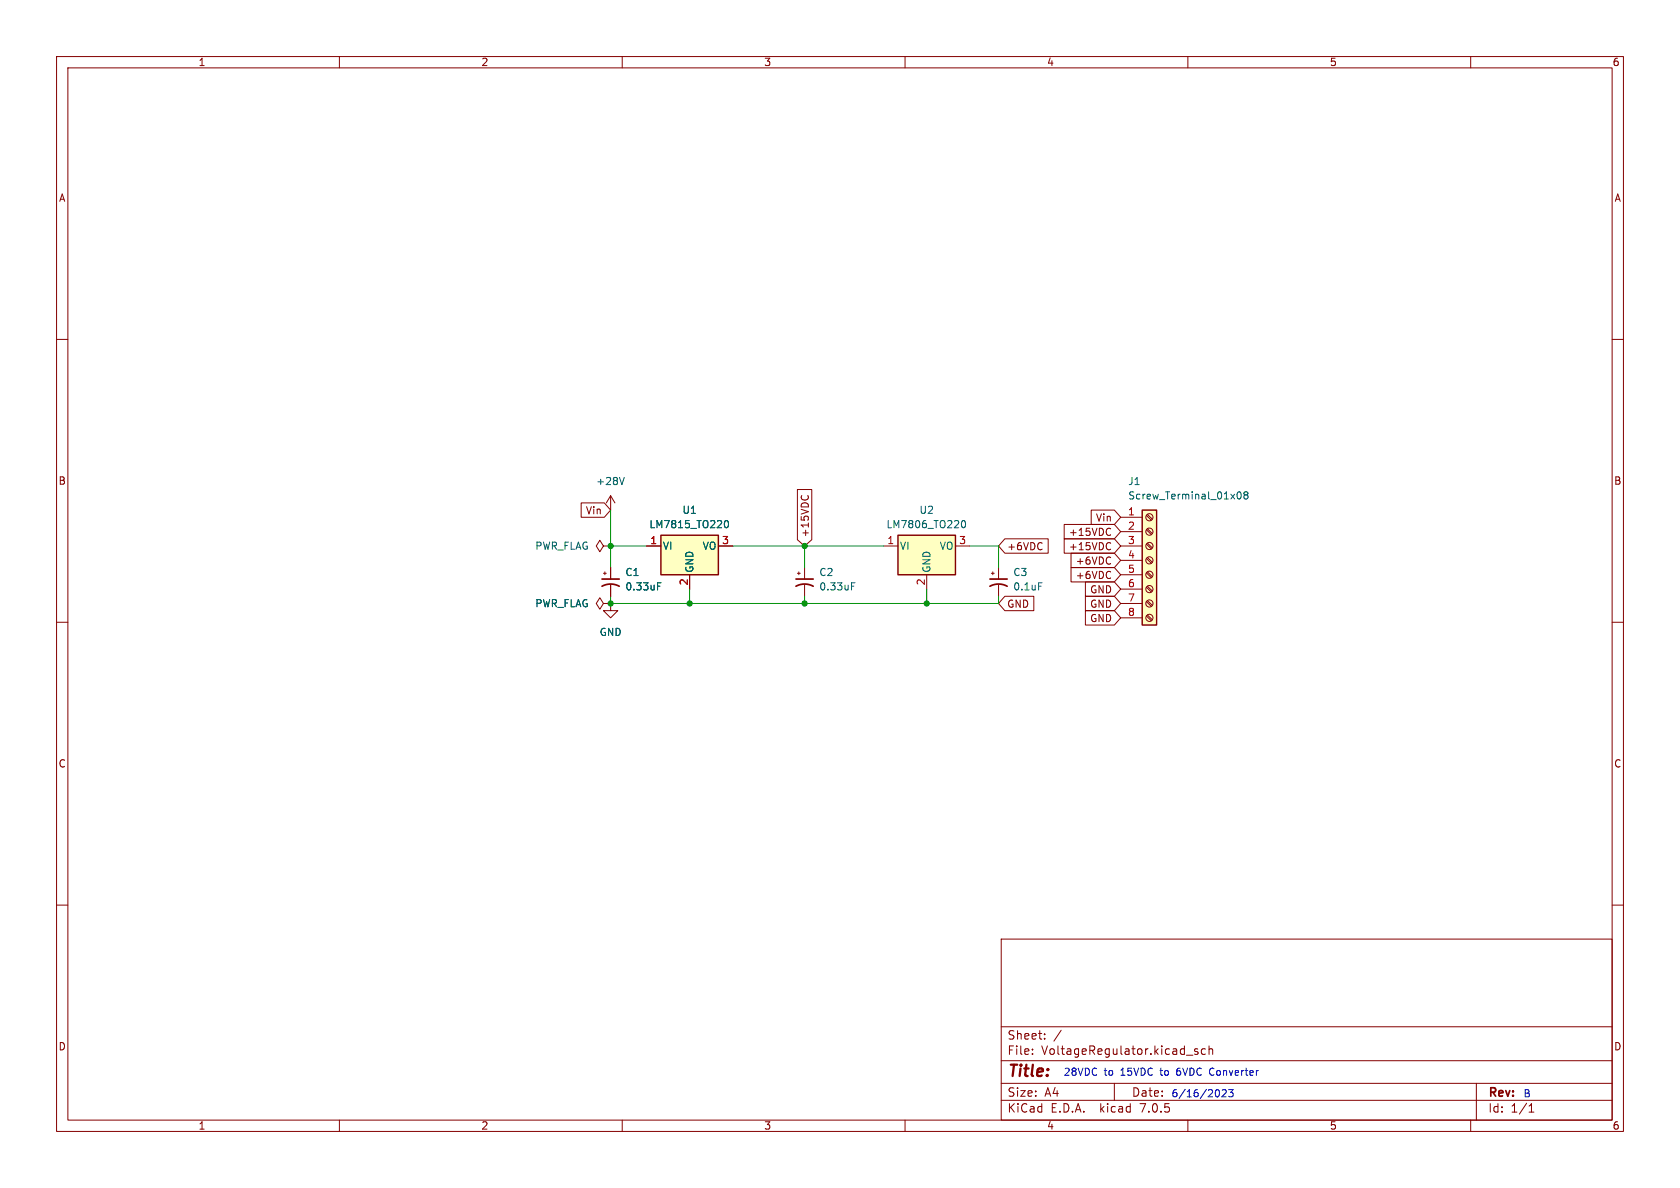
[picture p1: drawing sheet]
<svg xmlns="http://www.w3.org/2000/svg" width="297mm" height="210mm" viewBox="0 0 297 210" stroke-linecap="round" stroke-linejoin="round" font-family="sans-serif">
<g fill="none" stroke="#840000" stroke-width=".18">
<path d="M10 10h277v190h-277zM12 12h273v186h-273zM60 10v2M110 10v2M160 10v2M210 10v2M260 10v2M10 60h2M285 60h2M102.7 88.9h4.1l1.1 1.3-1.1 1.2h-4.1zM106.7 96.5l-.7-1-.6 1 .6 1 .7-1h1.2M107.9 96.5h.1"/>
<path d="M107.9 87.6v2.6M107.9 87.6l-.7 1.3M107.9 87.6l.8 1.3M114.3 96.5h2.5M127 96.5h2.5M141 86.5h2.5v8.9l-1.3 1.1-1.2-1.1zM141.8 87.6l-.2 .3M142.8 87.6l.1 .3M156.2 96.5h2.5M168.9 96.5h2.5M177.6 95.2h7.7v2.6h-7.7l-1.1-1.3zM188.1 92.7h8.9l1.1 1.3-1.1 1.3h-8.9z"/>
<path d="M188.1 95.2h8.9l1.1 1.3-1.1 1.3h-8.9zM189.3 97.8h7.7l1.1 1.3-1.1 1.2h-7.7zM192.9 90.2h4.1l1.1 1.2-1.1 1.3h-4.1zM196.1 93.4l.2 .1M196.1 95.9l.2 .1M196.3 94.5l-.2 .2M196.3 97.1l-.2 .1M198.1 91.4h3.8M198.1 94h3.8M198.1 96.5h3.8M198.1 99.1h3.8M202.7 98.7l.8 .9"/>
<path d="M202.7 96.2l.8 .8M202.7 93.6l.8 .9M202.7 91.1l.8 .8M202.8 98.6l.9 .8M202.8 96l.9 .9M202.8 93.5l.9 .8M202.8 90.9l.9 .9M10 110h2M106.7 106.7l-.7-1-.6 1 .6 1 .7-1h1.2M106.7 101.3h.5M106.9 101.1v.5M107.9 106.7v1.3h1.3l-1.3 1.2-1.2-1.2h1.2"/>
<path d="M107.9 106.7h.1M107.9 100.3v2.1M107.9 103.4v2M121.9 101.6v2.5M141 101.3h.5M141.2 101.1v.5M142.2 100.3v2.1M142.2 103.4v2M163.8 101.6v2.5M175.3 101.3h.5M175.5 101.1v.5M176.5 100.3v2.1"/>
<path d="M176.5 103.4v2M177.6 105.4h5.2v2.6h-5.2l-1.1-1.3zM189.3 100.3h7.7l1.1 1.3-1.1 1.3h-7.7zM191.9 105.4h5.1l1.1 1.3-1.1 1.3h-5.1zM191.9 102.9h5.1l1.1 1.2-1.1 1.3h-5.1zM191.9 107.9h5.1l1.1 1.3-1.1 1.3h-5.1zM198.1 101.6h3.8M198.1 104.1h3.8M198.1 106.7h3.8M198.1 109.2h3.8M202.7 108.9l.8 .8M202.7 106.3l.8 .9"/>
<path d="M202.7 103.8l.8 .8M202.7 101.3l.8 .8M202.8 108.7l.9 .9M202.8 106.2l.9 .8M202.8 103.6l.9 .9M202.8 101.1l.9 .8M285 110h2M10 160h2M285 160h2M177 166h108v32h-108zM60 198v2M110 198v2"/>
<path d="M160 198v2M177 194.5h108M177 191.5h108M177 187.5h108M177 181.5h108M182.5 186.3v.1M182.5 185.5v.1M184.7 183.6v.1M184.7 182.8v.1M187.6 182.1l-1.3 2M197 191.5v3M209.7 186.5h1.2"/>
<path d="M210 198v2M211.7 185.5l-.3-.1-.2 .2v.2l.5 .2v.3h-.5M213.1 185.5l-.4-.1-.3 .3v.4l.1 .2h.6M213.7 185.5l.3-.1 .3 .1 .1 .9M213.7 184.9v1.5M260 198v2M261 191.5v6.5M270.3 196.6h.9M270.3 195.5l.4-.4v1.5"/>
<circle cx="203.2" cy="99.1" r=".63"/>
<circle cx="203.2" cy="94" r=".63"/>
<circle cx="203.2" cy="96.5" r=".63"/>
<circle cx="203.2" cy="91.4" r=".63"/>
<circle cx="203.2" cy="109.2" r=".63"/>
<circle cx="203.2" cy="106.7" r=".63"/>
<circle cx="203.2" cy="101.6" r=".63"/>
<circle cx="203.2" cy="104.1" r=".63"/>
</g>
<path d="M106.4 103.6a3.2 3.2 0 0 1 3.1 0M106.4 102.4h3.1M140.7 103.6a3.2 3.2 0 0 1 3.1 0M140.7 102.4h3.1M175 103.6a3.2 3.2 0 0 1 3.1 0M175 102.4h3.1" fill="none" stroke="#840000" stroke-width=".3"/>
<path d="M110.4 84.4l-.5 1.3M128.1 92.5l.1-.4 .2-.1a.68 .68 0 0 1 .4 .7 .68 .68 0 0 1-.4 .6l-.2-.1-.1-.4M170 92.5l.1-.4 .2-.1a.68 .68 0 0 1 .4 .7 .68 .68 0 0 1-.4 .6l-.2-.1-.1-.4M218.9 87l.1-.1a.68 .68 0 0 1 .4 .7 .68 .68 0 0 1-.4 .6 .84 .84 0 0 1-.1-1.2zM220.1 87.5l-.2-.3 .2-.3h.3l.2 .3-.2 .3M220.1 87.5l-.2 .2 .1 .4 .1 .1 .4-.1 .1-.1v-.3l-.2-.2M220.1 87.5h.3M116.2 103.6h.5M116.2 103h.7M150.5 103.6h.5M150.5 103h.6M183.6 103h.6" fill="none" stroke="#006464" stroke-width=".18"/>
<g fill="#ffffc2" stroke="#ffffc2" stroke-width=".18">
<path d="M201.9 90.2h2.6v20.3h-2.6z"/>
<path d="M116.8 94.6h10.2v7h-10.2z"/>
<path d="M158.7 94.6h10.2v7h-10.2z"/>
</g>
<path d="M116.8 94.6h10.2v7h-10.2zM158.7 94.6h10.2v7h-10.2zM201.9 90.2h2.6v20.3h-2.6z" fill="none" stroke="#840000" stroke-width=".25"/>
<path d="M215.4 192.7l.2 .4-.2 .7M216.1 192.7l.4-.1 .3 .4-.8 .9h.8M217.2 192.6h.8l-.4 .5 .3 .1v.6l-.1 .1-.6-.1" fill="none" stroke="#0000c2" stroke-width=".18"/>
<path d="M107.9 96.5h6.4M107.9 90.2v10.1M129.5 96.5h26.7M142.2 96.5v3.8M171.4 96.5h5.1v3.8M107.9 105.4v1.3h68.6v-1.3M121.9 104.1v2.6M142.2 105.4v1.3M163.8 104.1v2.6" fill="none" stroke="#009600" stroke-width=".18"/>
<g fill="#009600" stroke="#009600" stroke-width=".18">
<circle cx="142.2" cy="96.5" r=".46"/>
<circle cx="142.2" cy="106.7" r=".46"/>
<circle cx="107.9" cy="106.7" r=".46"/>
<circle cx="121.9" cy="106.7" r=".46"/>
<circle cx="107.9" cy="96.5" r=".46"/>
<circle cx="163.8" cy="106.7" r=".46"/>
</g>
<text font-size="2.8" fill="#840000" x="178" y="190.8">Title:</text>
<g font-size="2.1" fill="#840000">
<text x="178" y="183.9">Sheet:</text>
<text x="178" y="186.6">File:</text>
<text x="184" y="186.6">VoltageRegulator.kicad_sch</text>
<text x="178" y="196.8">KiCad</text>
<text x="178" y="194">Size:</text>
<text x="184.6" y="194">A4</text>
<text x="185.7" y="196.8">E.D.A.</text>
<text x="194.4" y="196.8">kicad</text>
<text x="200" y="194">Date:</text>
<text x="201.5" y="196.8">7.0.5</text>
<text x="263" y="194.2">Rev:</text>
<text x="263" y="196.8">Id:</text>
<text x="267" y="196.8">1/1</text>
</g>
<g font-size="1.8" fill="#840000">
<text x="35" y="11.8">1</text>
<text x="85" y="11.8">2</text>
<text x="135" y="11.8">3</text>
<text x="185" y="11.8">4</text>
<text x="235" y="11.8">5</text>
<text x="285" y="11.8">6</text>
<text x="10.4" y="35.8">A</text>
<text x="285.4" y="35.8">A</text>
<text x="10.3" y="85.8">B</text>
<text x="285.3" y="85.8">B</text>
<text x="103.6" y="91.1">Vin</text>
<text x="143.2" y="95.1" transform="rotate(-90 143.2 95.1)">+15VDC</text>
<text x="188.9" y="94.9">+15VDC</text>
<text x="193.7" y="92.4">Vin</text>
<text x="178" y="97.4">+6VDC</text>
<text x="188.9" y="97.4">+15VDC</text>
<text x="190.2" y="100">+6VDC</text>
<text x="178" y="107.6">GND</text>
<text x="190.2" y="102.5">+6VDC</text>
<text x="192.7" y="107.6">GND</text>
<text x="192.7" y="105.1">GND</text>
<text x="192.7" y="110.1">GND</text>
<text x="10.3" y="135.8">C</text>
<text x="285.3" y="135.8">C</text>
<text x="10.3" y="185.8">D</text>
<text x="285.3" y="185.8">D</text>
<text x="35" y="199.8">1</text>
<text x="85" y="199.8">2</text>
<text x="135" y="199.8">3</text>
<text x="185" y="199.8">4</text>
<text x="235" y="199.8">5</text>
<text x="285" y="199.8">6</text>
</g>
<g font-size="1.8" fill="#006464">
<text x="105.3" y="85.9">+28V</text>
<text x="199.4" y="85.9">J1</text>
<text x="199.4" y="88.5">Screw_Terminal_01x08</text>
<text x="114.8" y="93.5">LM7815_TO220</text>
<text x="120.6" y="91">U1</text>
<text x="156.7" y="93.5">LM7806_TO220</text>
<text x="162.5" y="91">U2</text>
<text x="94.6" y="97.3">PWR_FLAG</text>
<text x="110.5" y="102">C1</text>
<text x="117.1" y="97.3">VI</text>
<text x="122.7" y="101.3" transform="rotate(-90 122.7 101.3)">GND</text>
<text x="124.2" y="97.3">VO</text>
<text x="144.8" y="102">C2</text>
<text x="159" y="97.3">VI</text>
<text x="164.7" y="101.3" transform="rotate(-90 164.7 101.3)">GND</text>
<text x="166.1" y="97.3">VO</text>
<text x="179.1" y="102">C3</text>
<text x="94.6" y="107.5">PWR_FLAG</text>
<text x="110.5" y="104.5">0.33uF</text>
<text x="144.8" y="104.5">0.33uF</text>
<text x="179.1" y="104.5">0.1uF</text>
<text x="106" y="112.6">GND</text>
</g>
<g font-size="1.8" fill="#a90000">
<text x="199.4" y="91.2">1</text>
<text x="199.4" y="93.7">2</text>
<text x="114.9" y="96.3">1</text>
<text x="127.6" y="96.3">3</text>
<text x="156.8" y="96.3">1</text>
<text x="169.5" y="96.3">3</text>
<text x="199.4" y="96.3">3</text>
<text x="199.4" y="98.8">4</text>
<text x="199.4" y="101.3">5</text>
<text x="121.7" y="103.5" transform="rotate(-90 121.7 103.5)">2</text>
<text x="163.6" y="103.5" transform="rotate(-90 163.6 103.5)">2</text>
<text x="199.4" y="103.9">6</text>
<text x="199.4" y="106.4">7</text>
<text x="199.4" y="109">8</text>
</g>
<g font-size="1.8" fill="#0000c2">
<text x="188" y="190.2">28VDC</text>
<text x="195.1" y="190.2">to</text>
<text x="198.1" y="190.2">15VDC</text>
<text x="205.2" y="190.2">to</text>
<text x="208.2" y="190.2">6VDC Converter</text>
<text x="207" y="194.1">6/16/2023</text>
<text x="269.2" y="194.1">B</text>
</g>
</svg>
